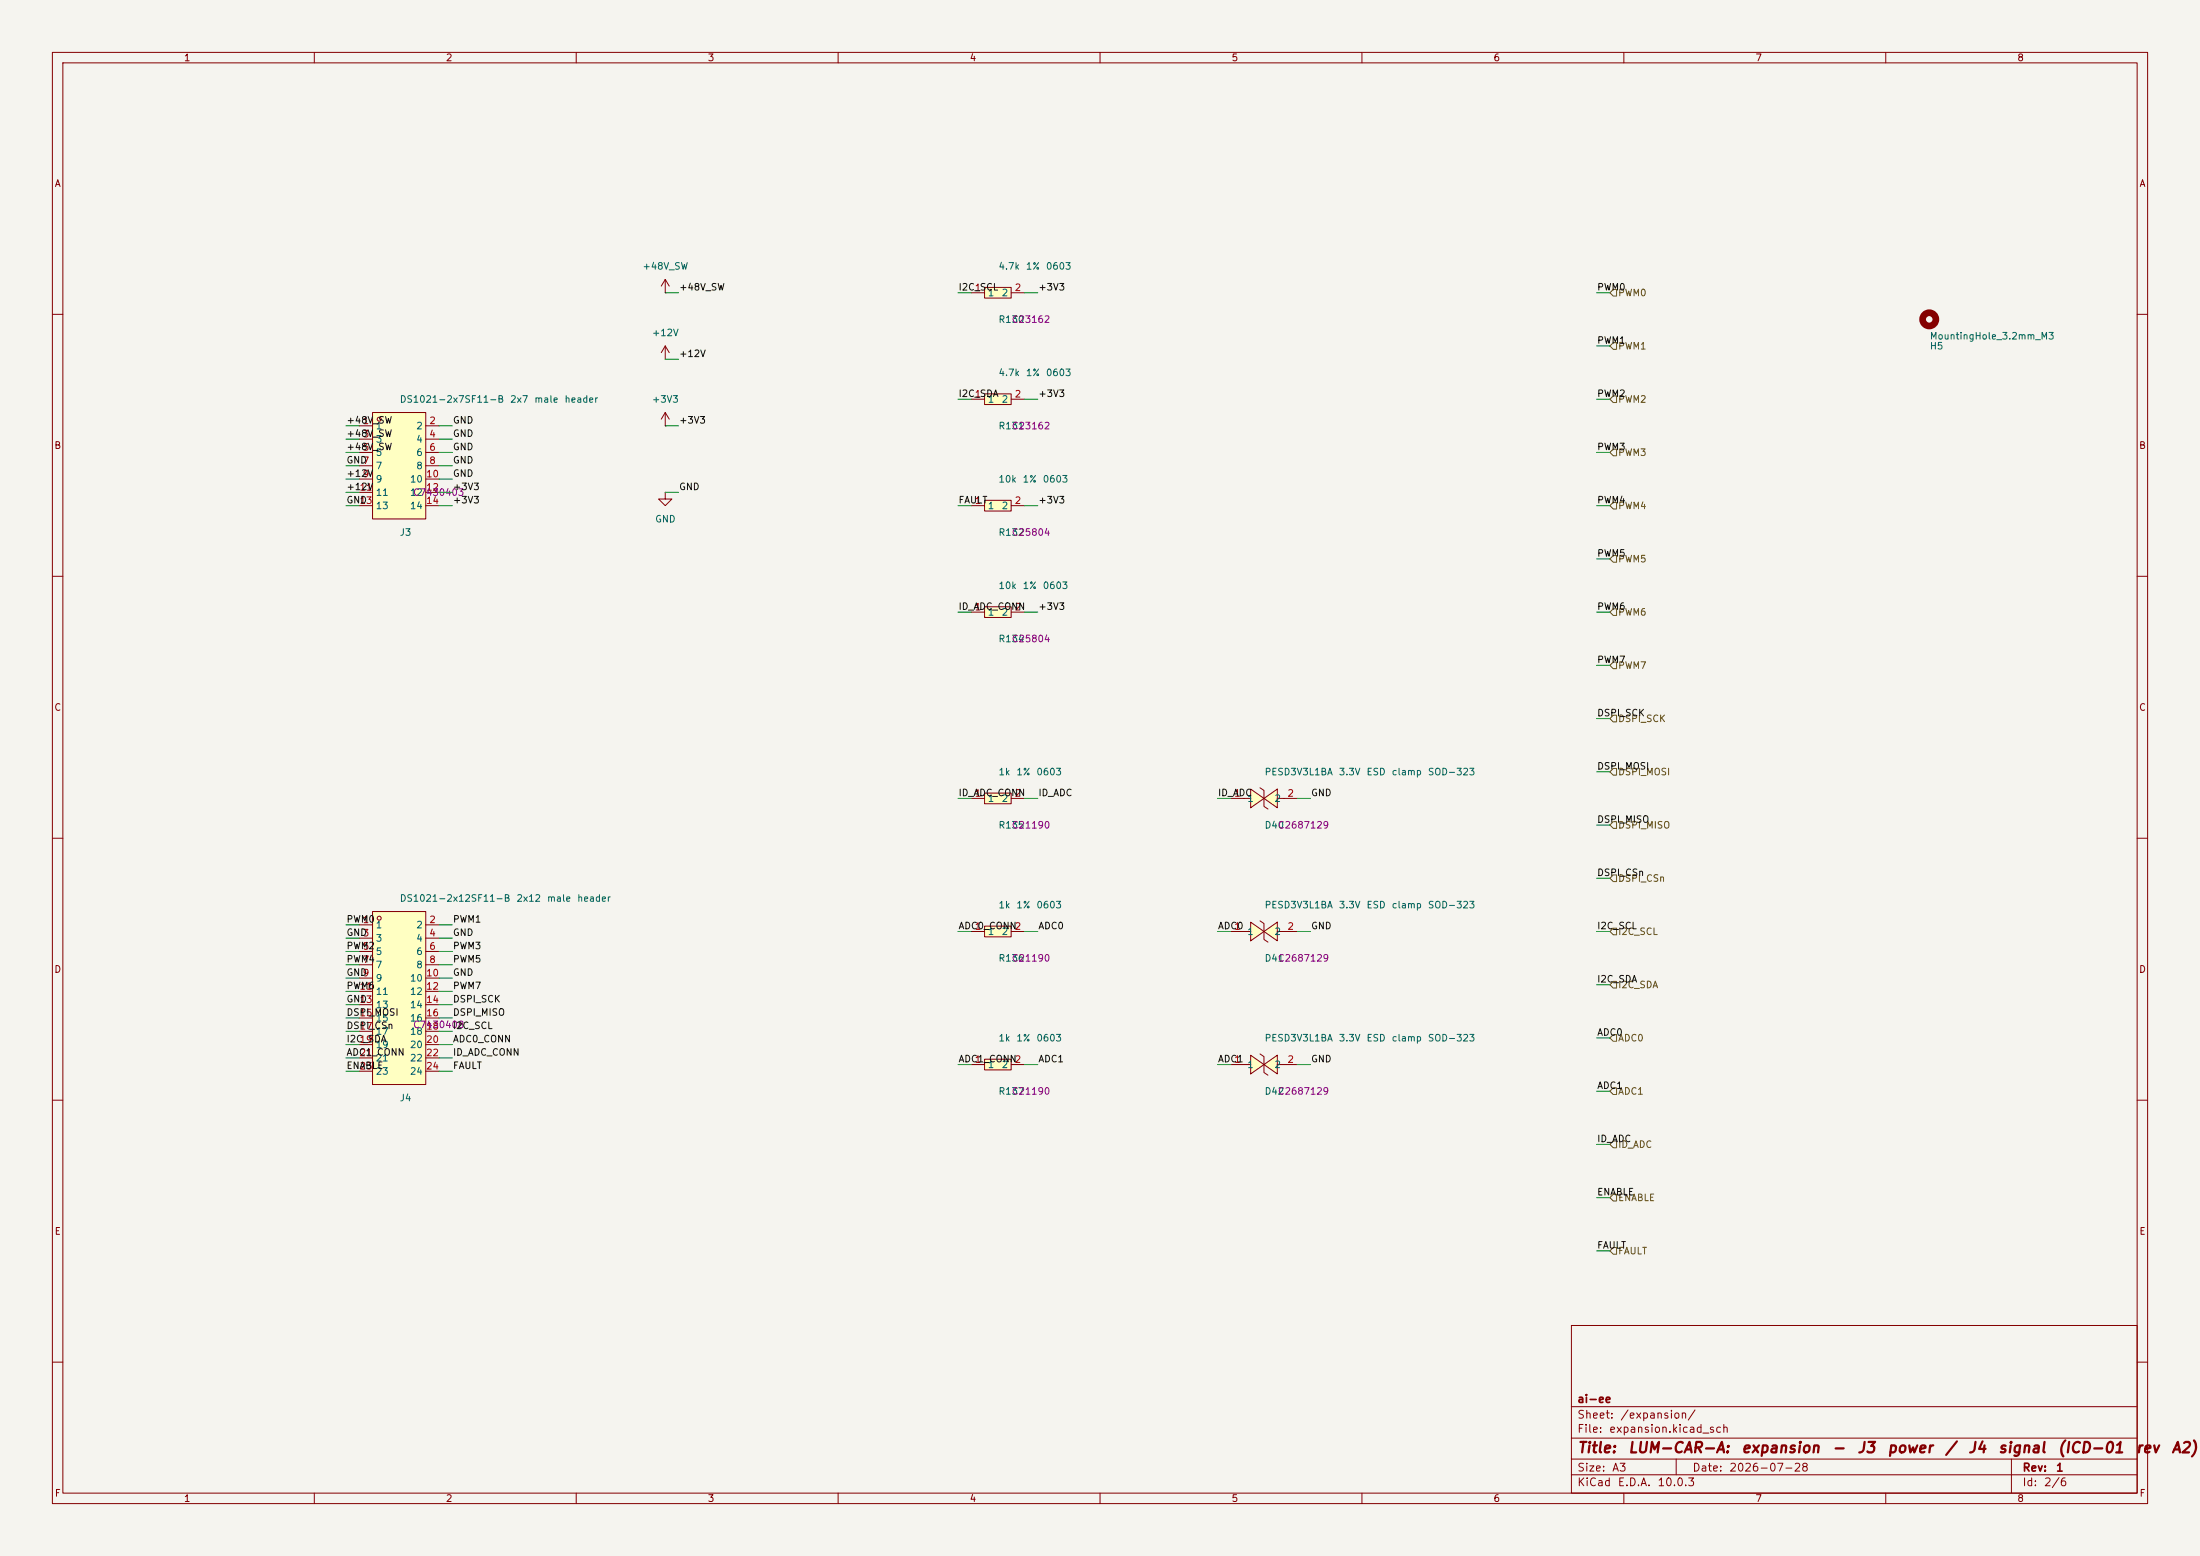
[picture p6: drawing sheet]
(kicad_sch
 (version 20250114)
 (generator "eeschema")
 (generator_version "9.0")
 (paper "A3")
 (title_block
  (title "LUM-CAR-A: expansion - J3 power / J4 signal (ICD-01 rev A2)")
  (date "2026-07-28")
  (rev "1")
  (company "ai-ee"))
 (lib_symbols
  (symbol "aiee:DS1021-2X7SF11-B" (in_bom yes) (on_board yes)
   (property "Reference" "U"
    (id 0) (at 0 12.7 0) (effects (font (size 1.27 1.27))))
   (property "Value" "DS1021-2X7SF11-B"
    (id 1) (at 0 -12.7 0) (effects (font (size 1.27 1.27))))
   (property "Footprint" "aiee:HDR-TH_14P-P2.54-V-M-R2-C7-S2.54-1"
    (id 2) (at 0 -15.24 0) (effects (font (size 1.27 1.27)) hide))
   (property "Datasheet" "https://www.lcsc.com/datasheet/C7430403.pdf"
    (id 3) (at 0 -17.78 0) (effects (font (size 1.27 1.27)) hide))
   (property "Manufacturer" "CONNFLY"
    (id 4) (at 0 -20.32 0) (effects (font (size 1.27 1.27)) hide))
   (property "MPN" "DS1021-2x7SF11-B"
    (id 5) (at 0 -22.86 0) (effects (font (size 1.27 1.27)) hide))
   (property "LCSC Part" "C7430403"
    (id 6) (at 0 -25.4 0) (effects (font (size 1.27 1.27)) hide))
   (property "ki_keywords" "Pin Headers"
    (id 8) (at 0 -27.94 0) (effects (font (size 1.27 1.27)) hide))
   (symbol "DS1021-2X7SF11-B_0_1"
    (rectangle (start -5.08 10.16) (end 5.08 -10.16) (stroke (width 0) (type default)) (fill (type background)))
    (circle (center -3.81 8.89) (radius 0.38) (stroke (width 0) (type default)) (fill (type none)))
    (pin passive line (at -7.62 7.62 0) (length 2.54) (name "1" (effects (font (size 1.27 1.27)))) (number "1" (effects (font (size 1.27 1.27)))))
    (pin passive line (at 7.62 -7.62 180) (length 2.54) (name "14" (effects (font (size 1.27 1.27)))) (number "14" (effects (font (size 1.27 1.27)))))
    (pin passive line (at -7.62 5.08 0) (length 2.54) (name "3" (effects (font (size 1.27 1.27)))) (number "3" (effects (font (size 1.27 1.27)))))
    (pin passive line (at 7.62 -5.08 180) (length 2.54) (name "12" (effects (font (size 1.27 1.27)))) (number "12" (effects (font (size 1.27 1.27)))))
    (pin passive line (at -7.62 2.54 0) (length 2.54) (name "5" (effects (font (size 1.27 1.27)))) (number "5" (effects (font (size 1.27 1.27)))))
    (pin passive line (at 7.62 -2.54 180) (length 2.54) (name "10" (effects (font (size 1.27 1.27)))) (number "10" (effects (font (size 1.27 1.27)))))
    (pin passive line (at -7.62 0.0000 0) (length 2.54) (name "7" (effects (font (size 1.27 1.27)))) (number "7" (effects (font (size 1.27 1.27)))))
    (pin passive line (at 7.62 0.0000 180) (length 2.54) (name "8" (effects (font (size 1.27 1.27)))) (number "8" (effects (font (size 1.27 1.27)))))
    (pin passive line (at -7.62 -2.54 0) (length 2.54) (name "9" (effects (font (size 1.27 1.27)))) (number "9" (effects (font (size 1.27 1.27)))))
    (pin passive line (at 7.62 2.54 180) (length 2.54) (name "6" (effects (font (size 1.27 1.27)))) (number "6" (effects (font (size 1.27 1.27)))))
    (pin passive line (at -7.62 -5.08 0) (length 2.54) (name "11" (effects (font (size 1.27 1.27)))) (number "11" (effects (font (size 1.27 1.27)))))
    (pin passive line (at 7.62 5.08 180) (length 2.54) (name "4" (effects (font (size 1.27 1.27)))) (number "4" (effects (font (size 1.27 1.27)))))
    (pin passive line (at -7.62 -7.62 0) (length 2.54) (name "13" (effects (font (size 1.27 1.27)))) (number "13" (effects (font (size 1.27 1.27)))))
    (pin passive line (at 7.62 7.62 180) (length 2.54) (name "2" (effects (font (size 1.27 1.27)))) (number "2" (effects (font (size 1.27 1.27)))))))
  (symbol "aiee:DS1021-2X12SF11-B" (in_bom yes) (on_board yes)
   (property "Reference" "U"
    (id 0) (at 0 19.05 0) (effects (font (size 1.27 1.27))))
   (property "Value" "DS1021-2X12SF11-B"
    (id 1) (at 0 -19.05 0) (effects (font (size 1.27 1.27))))
   (property "Footprint" "aiee:HDR-TH_24P-P2.54-V-M-R2-C12-S2.54"
    (id 2) (at 0 -21.59 0) (effects (font (size 1.27 1.27)) hide))
   (property "Datasheet" "https://www.lcsc.com/datasheet/C7430408.pdf"
    (id 3) (at 0 -24.13 0) (effects (font (size 1.27 1.27)) hide))
   (property "Manufacturer" "CONNFLY"
    (id 4) (at 0 -26.67 0) (effects (font (size 1.27 1.27)) hide))
   (property "MPN" "DS1021-2x12SF11-B"
    (id 5) (at 0 -29.21 0) (effects (font (size 1.27 1.27)) hide))
   (property "LCSC Part" "C7430408"
    (id 6) (at 0 -31.75 0) (effects (font (size 1.27 1.27)) hide))
   (property "ki_keywords" "Pin Headers"
    (id 8) (at 0 -34.29 0) (effects (font (size 1.27 1.27)) hide))
   (symbol "DS1021-2X12SF11-B_0_1"
    (rectangle (start -5.08 16.51) (end 5.08 -16.51) (stroke (width 0) (type default)) (fill (type background)))
    (circle (center -3.81 15.24) (radius 0.38) (stroke (width 0) (type default)) (fill (type none)))
    (pin passive line (at -7.62 13.97 0) (length 2.54) (name "1" (effects (font (size 1.27 1.27)))) (number "1" (effects (font (size 1.27 1.27)))))
    (pin passive line (at 7.62 -13.97 180) (length 2.54) (name "24" (effects (font (size 1.27 1.27)))) (number "24" (effects (font (size 1.27 1.27)))))
    (pin passive line (at -7.62 11.43 0) (length 2.54) (name "3" (effects (font (size 1.27 1.27)))) (number "3" (effects (font (size 1.27 1.27)))))
    (pin passive line (at 7.62 -11.43 180) (length 2.54) (name "22" (effects (font (size 1.27 1.27)))) (number "22" (effects (font (size 1.27 1.27)))))
    (pin passive line (at -7.62 8.89 0) (length 2.54) (name "5" (effects (font (size 1.27 1.27)))) (number "5" (effects (font (size 1.27 1.27)))))
    (pin passive line (at 7.62 -8.89 180) (length 2.54) (name "20" (effects (font (size 1.27 1.27)))) (number "20" (effects (font (size 1.27 1.27)))))
    (pin passive line (at -7.62 6.35 0) (length 2.54) (name "7" (effects (font (size 1.27 1.27)))) (number "7" (effects (font (size 1.27 1.27)))))
    (pin passive line (at 7.62 -6.35 180) (length 2.54) (name "18" (effects (font (size 1.27 1.27)))) (number "18" (effects (font (size 1.27 1.27)))))
    (pin passive line (at -7.62 3.81 0) (length 2.54) (name "9" (effects (font (size 1.27 1.27)))) (number "9" (effects (font (size 1.27 1.27)))))
    (pin passive line (at 7.62 -3.81 180) (length 2.54) (name "16" (effects (font (size 1.27 1.27)))) (number "16" (effects (font (size 1.27 1.27)))))
    (pin passive line (at -7.62 1.27 0) (length 2.54) (name "11" (effects (font (size 1.27 1.27)))) (number "11" (effects (font (size 1.27 1.27)))))
    (pin passive line (at 7.62 -1.27 180) (length 2.54) (name "14" (effects (font (size 1.27 1.27)))) (number "14" (effects (font (size 1.27 1.27)))))
    (pin passive line (at -7.62 -1.27 0) (length 2.54) (name "13" (effects (font (size 1.27 1.27)))) (number "13" (effects (font (size 1.27 1.27)))))
    (pin passive line (at 7.62 1.27 180) (length 2.54) (name "12" (effects (font (size 1.27 1.27)))) (number "12" (effects (font (size 1.27 1.27)))))
    (pin passive line (at -7.62 -3.81 0) (length 2.54) (name "15" (effects (font (size 1.27 1.27)))) (number "15" (effects (font (size 1.27 1.27)))))
    (pin passive line (at 7.62 3.81 180) (length 2.54) (name "10" (effects (font (size 1.27 1.27)))) (number "10" (effects (font (size 1.27 1.27)))))
    (pin passive line (at -7.62 -6.35 0) (length 2.54) (name "17" (effects (font (size 1.27 1.27)))) (number "17" (effects (font (size 1.27 1.27)))))
    (pin passive line (at 7.62 6.35 180) (length 2.54) (name "8" (effects (font (size 1.27 1.27)))) (number "8" (effects (font (size 1.27 1.27)))))
    (pin passive line (at -7.62 -8.89 0) (length 2.54) (name "19" (effects (font (size 1.27 1.27)))) (number "19" (effects (font (size 1.27 1.27)))))
    (pin passive line (at 7.62 8.89 180) (length 2.54) (name "6" (effects (font (size 1.27 1.27)))) (number "6" (effects (font (size 1.27 1.27)))))
    (pin passive line (at -7.62 -11.43 0) (length 2.54) (name "21" (effects (font (size 1.27 1.27)))) (number "21" (effects (font (size 1.27 1.27)))))
    (pin passive line (at 7.62 11.43 180) (length 2.54) (name "4" (effects (font (size 1.27 1.27)))) (number "4" (effects (font (size 1.27 1.27)))))
    (pin passive line (at -7.62 -13.97 0) (length 2.54) (name "23" (effects (font (size 1.27 1.27)))) (number "23" (effects (font (size 1.27 1.27)))))
    (pin passive line (at 7.62 13.97 180) (length 2.54) (name "2" (effects (font (size 1.27 1.27)))) (number "2" (effects (font (size 1.27 1.27)))))))
  (symbol "power:+48V"
   (power)
   (pin_numbers (hide yes))
   (pin_names
    (offset 0) (hide yes)) (exclude_from_sim no) (in_bom yes) (on_board yes)
   (property "Reference" "#PWR" (at 0 -3.81 0) (effects (font (size 1.27 1.27)) (hide yes)))
   (property "Value" "+48V" (at 0 3.556 0) (effects (font (size 1.27 1.27))))
   (property "Footprint" "" (at 0 0 0) (effects (font (size 1.27 1.27)) (hide yes)))
   (property "Datasheet" "" (at 0 0 0) (effects (font (size 1.27 1.27)) (hide yes)))
   (property "Description" "Power symbol creates a global label with name \"+48V\"" (at 0 0 0) (effects (font (size 1.27 1.27)) (hide yes)))
   (symbol "+48V_0_1"
    (polyline (pts (xy -0.762 1.27) (xy 0 2.54)) (stroke (width 0) (type default)) (fill (type none)))
    (polyline (pts (xy 0 2.54) (xy 0.762 1.27)) (stroke (width 0) (type default)) (fill (type none)))
    (polyline (pts (xy 0 0) (xy 0 2.54)) (stroke (width 0) (type default)) (fill (type none))))
   (symbol "+48V_1_1"
    (pin power_in line (at 0 0 90) (length 0) (name "~" (effects (font (size 1.27 1.27)))) (number "1" (effects (font (size 1.27 1.27))))))
   (embedded_fonts no))
  (symbol "power:+12V"
   (power)
   (pin_numbers (hide yes))
   (pin_names
    (offset 0) (hide yes)) (exclude_from_sim no) (in_bom yes) (on_board yes)
   (property "Reference" "#PWR" (at 0 -3.81 0) (effects (font (size 1.27 1.27)) (hide yes)))
   (property "Value" "+12V" (at 0 3.556 0) (effects (font (size 1.27 1.27))))
   (property "Footprint" "" (at 0 0 0) (effects (font (size 1.27 1.27)) (hide yes)))
   (property "Datasheet" "" (at 0 0 0) (effects (font (size 1.27 1.27)) (hide yes)))
   (property "Description" "Power symbol creates a global label with name \"+12V\"" (at 0 0 0) (effects (font (size 1.27 1.27)) (hide yes)))
   (symbol "+12V_0_1"
    (polyline (pts (xy -0.762 1.27) (xy 0 2.54)) (stroke (width 0) (type default)) (fill (type none)))
    (polyline (pts (xy 0 2.54) (xy 0.762 1.27)) (stroke (width 0) (type default)) (fill (type none)))
    (polyline (pts (xy 0 0) (xy 0 2.54)) (stroke (width 0) (type default)) (fill (type none))))
   (symbol "+12V_1_1"
    (pin power_in line (at 0 0 90) (length 0) (name "~" (effects (font (size 1.27 1.27)))) (number "1" (effects (font (size 1.27 1.27))))))
   (embedded_fonts no))
  (symbol "power:+3V3"
   (power)
   (pin_numbers (hide yes))
   (pin_names
    (offset 0) (hide yes)) (exclude_from_sim no) (in_bom yes) (on_board yes)
   (property "Reference" "#PWR" (at 0 -3.81 0) (effects (font (size 1.27 1.27)) (hide yes)))
   (property "Value" "+3V3" (at 0 3.556 0) (effects (font (size 1.27 1.27))))
   (property "Footprint" "" (at 0 0 0) (effects (font (size 1.27 1.27)) (hide yes)))
   (property "Datasheet" "" (at 0 0 0) (effects (font (size 1.27 1.27)) (hide yes)))
   (property "Description" "Power symbol creates a global label with name \"+3V3\"" (at 0 0 0) (effects (font (size 1.27 1.27)) (hide yes)))
   (symbol "+3V3_0_1"
    (polyline (pts (xy -0.762 1.27) (xy 0 2.54)) (stroke (width 0) (type default)) (fill (type none)))
    (polyline (pts (xy 0 2.54) (xy 0.762 1.27)) (stroke (width 0) (type default)) (fill (type none)))
    (polyline (pts (xy 0 0) (xy 0 2.54)) (stroke (width 0) (type default)) (fill (type none))))
   (symbol "+3V3_1_1"
    (pin power_in line (at 0 0 90) (length 0) (name "~" (effects (font (size 1.27 1.27)))) (number "1" (effects (font (size 1.27 1.27))))))
   (embedded_fonts no))
  (symbol "power:GND"
   (power)
   (pin_numbers (hide yes))
   (pin_names
    (offset 0) (hide yes)) (exclude_from_sim no) (in_bom yes) (on_board yes)
   (property "Reference" "#PWR" (at 0 -6.35 0) (effects (font (size 1.27 1.27)) (hide yes)))
   (property "Value" "GND" (at 0 -3.81 0) (effects (font (size 1.27 1.27))))
   (property "Footprint" "" (at 0 0 0) (effects (font (size 1.27 1.27)) (hide yes)))
   (property "Datasheet" "" (at 0 0 0) (effects (font (size 1.27 1.27)) (hide yes)))
   (property "Description" "Power symbol creates a global label with name \"GND\" , ground" (at 0 0 0) (effects (font (size 1.27 1.27)) (hide yes)))
   (symbol "GND_0_1"
    (polyline (pts (xy 0 0) (xy 0 -1.27) (xy 1.27 -1.27) (xy 0 -2.54) (xy -1.27 -1.27) (xy 0 -1.27)) (stroke (width 0) (type default)) (fill (type none))))
   (symbol "GND_1_1"
    (pin power_in line (at 0 0 270) (length 0) (name "~" (effects (font (size 1.27 1.27)))) (number "1" (effects (font (size 1.27 1.27))))))
   (embedded_fonts no))
  (symbol "aiee:0603WAF4701T5E" (in_bom yes) (on_board yes)
   (property "Reference" "R"
    (id 0) (at 0 5.08 0) (effects (font (size 1.27 1.27))))
   (property "Value" "0603WAF4701T5E"
    (id 1) (at 0 -5.08 0) (effects (font (size 1.27 1.27))))
   (property "Footprint" "aiee:R0603"
    (id 2) (at 0 -7.62 0) (effects (font (size 1.27 1.27)) hide))
   (property "Datasheet" "https://lcsc.com/product-detail/Chip-Resistor-Surface-Mount-UniOhm_4-7KR-4701-1_C23162.html"
    (id 3) (at 0 -10.16 0) (effects (font (size 1.27 1.27)) hide))
   (property "Manufacturer" "UNI-ROYAL(厚声)"
    (id 4) (at 0 -12.7 0) (effects (font (size 1.27 1.27)) hide))
   (property "MPN" "0603WAF4701T5E"
    (id 5) (at 0 -15.24 0) (effects (font (size 1.27 1.27)) hide))
   (property "LCSC Part" "C23162"
    (id 6) (at 0 -17.78 0) (effects (font (size 1.27 1.27)) hide))
   (property "ki_keywords" "Resistors"
    (id 8) (at 0 -20.32 0) (effects (font (size 1.27 1.27)) hide))
   (property "ki_description" "4.7KΩ (4701) ±1%"
    (id 9) (at 0 -22.86 0) (effects (font (size 1.27 1.27)) hide))
   (symbol "0603WAF4701T5E_0_1"
    (rectangle (start -2.54 1.02) (end 2.54 -1.02) (stroke (width 0) (type default)) (fill (type background)))
    (pin passive line (at 5.08 0.0000 180) (length 2.54) (name "2" (effects (font (size 1.27 1.27)))) (number "2" (effects (font (size 1.27 1.27)))))
    (pin passive line (at -5.08 0.0000 0) (length 2.54) (name "1" (effects (font (size 1.27 1.27)))) (number "1" (effects (font (size 1.27 1.27)))))))
  (symbol "aiee:0603WAF1002T5E" (in_bom yes) (on_board yes)
   (property "Reference" "R"
    (id 0) (at 0 5.08 0) (effects (font (size 1.27 1.27))))
   (property "Value" "0603WAF1002T5E"
    (id 1) (at 0 -5.08 0) (effects (font (size 1.27 1.27))))
   (property "Footprint" "aiee:R0603"
    (id 2) (at 0 -7.62 0) (effects (font (size 1.27 1.27)) hide))
   (property "Datasheet" "https://lcsc.com/product-detail/Chip-Resistor-Surface-Mount-UniOhm_10KR-1002-1_C25804.html"
    (id 3) (at 0 -10.16 0) (effects (font (size 1.27 1.27)) hide))
   (property "Manufacturer" "UNI-ROYAL(厚声)"
    (id 4) (at 0 -12.7 0) (effects (font (size 1.27 1.27)) hide))
   (property "MPN" "0603WAF1002T5E"
    (id 5) (at 0 -15.24 0) (effects (font (size 1.27 1.27)) hide))
   (property "LCSC Part" "C25804"
    (id 6) (at 0 -17.78 0) (effects (font (size 1.27 1.27)) hide))
   (property "ki_keywords" "Resistors"
    (id 8) (at 0 -20.32 0) (effects (font (size 1.27 1.27)) hide))
   (property "ki_description" "10KΩ (1002) ±1%"
    (id 9) (at 0 -22.86 0) (effects (font (size 1.27 1.27)) hide))
   (symbol "0603WAF1002T5E_0_1"
    (rectangle (start -2.54 1.02) (end 2.54 -1.02) (stroke (width 0) (type default)) (fill (type background)))
    (pin passive line (at 5.08 0.0000 180) (length 2.54) (name "2" (effects (font (size 1.27 1.27)))) (number "2" (effects (font (size 1.27 1.27)))))
    (pin passive line (at -5.08 0.0000 0) (length 2.54) (name "1" (effects (font (size 1.27 1.27)))) (number "1" (effects (font (size 1.27 1.27)))))))
  (symbol "aiee:0603WAF1001T5E" (in_bom yes) (on_board yes)
   (property "Reference" "R"
    (id 0) (at 0 5.08 0) (effects (font (size 1.27 1.27))))
   (property "Value" "0603WAF1001T5E"
    (id 1) (at 0 -5.08 0) (effects (font (size 1.27 1.27))))
   (property "Footprint" "aiee:R0603"
    (id 2) (at 0 -7.62 0) (effects (font (size 1.27 1.27)) hide))
   (property "Datasheet" "https://lcsc.com/product-detail/Chip-Resistor-Surface-Mount-UniOhm_1KR-1001-1_C21190.html"
    (id 3) (at 0 -10.16 0) (effects (font (size 1.27 1.27)) hide))
   (property "Manufacturer" "UNI-ROYAL(厚声)"
    (id 4) (at 0 -12.7 0) (effects (font (size 1.27 1.27)) hide))
   (property "MPN" "0603WAF1001T5E"
    (id 5) (at 0 -15.24 0) (effects (font (size 1.27 1.27)) hide))
   (property "LCSC Part" "C21190"
    (id 6) (at 0 -17.78 0) (effects (font (size 1.27 1.27)) hide))
   (property "ki_keywords" "Resistors"
    (id 8) (at 0 -20.32 0) (effects (font (size 1.27 1.27)) hide))
   (property "ki_description" "1KΩ (1001) ±1%"
    (id 9) (at 0 -22.86 0) (effects (font (size 1.27 1.27)) hide))
   (symbol "0603WAF1001T5E_0_1"
    (rectangle (start -2.54 1.02) (end 2.54 -1.02) (stroke (width 0) (type default)) (fill (type background)))
    (pin passive line (at 5.08 0.0000 180) (length 2.54) (name "2" (effects (font (size 1.27 1.27)))) (number "2" (effects (font (size 1.27 1.27)))))
    (pin passive line (at -5.08 0.0000 0) (length 2.54) (name "1" (effects (font (size 1.27 1.27)))) (number "1" (effects (font (size 1.27 1.27)))))))
  (symbol "aiee:PESD3V3L1BA_C2687129" (in_bom yes) (on_board yes)
   (property "Reference" "U"
    (id 0) (at 0 5.08 0) (effects (font (size 1.27 1.27))))
   (property "Value" "PESD3V3L1BA_C2687129"
    (id 1) (at 0 -5.08 0) (effects (font (size 1.27 1.27))))
   (property "Footprint" "aiee:SOD-323_L1.7-W1.3-LS2.6-BI"
    (id 2) (at 0 -7.62 0) (effects (font (size 1.27 1.27)) hide))
   (property "Datasheet" "https://www.lcsc.com/datasheet/C2687129.pdf"
    (id 3) (at 0 -10.16 0) (effects (font (size 1.27 1.27)) hide))
   (property "Manufacturer" "UMW(友台半导体)"
    (id 4) (at 0 -12.7 0) (effects (font (size 1.27 1.27)) hide))
   (property "MPN" "PESD3V3L1BA"
    (id 5) (at 0 -15.24 0) (effects (font (size 1.27 1.27)) hide))
   (property "LCSC Part" "C2687129"
    (id 6) (at 0 -17.78 0) (effects (font (size 1.27 1.27)) hide))
   (property "ki_keywords" "ESD Protection Devices"
    (id 8) (at 0 -20.32 0) (effects (font (size 1.27 1.27)) hide))
   (symbol "PESD3V3L1BA_C2687129_0_1"
    (polyline (pts (xy -2.54 -1.78) (xy 0.0000 0.0000) (xy -2.54 1.78) (xy -2.54 -1.78)) (stroke (width 0) (type default)) (fill (type background)))
    (polyline (pts (xy 2.54 1.78) (xy 0.0000 0.0000) (xy 2.54 -1.78) (xy 2.54 1.78)) (stroke (width 0) (type default)) (fill (type background)))
    (polyline (pts (xy -2.54 0.0000) (xy -3.81 0.0000)) (stroke (width 0) (type default)) (fill (type none)))
    (polyline (pts (xy 3.81 0.0000) (xy 2.54 0.0000)) (stroke (width 0) (type default)) (fill (type none)))
    (polyline (pts (xy -0.76 2.03) (xy 0.0000 1.52) (xy 0.0000 -1.52) (xy 0.76 -2.03)) (stroke (width 0) (type default)) (fill (type none)))
    (pin passive line (at -6.35 0.0000 0) (length 2.54) (name "1" (effects (font (size 1.27 1.27)))) (number "1" (effects (font (size 1.27 1.27)))))
    (pin passive line (at 6.35 0.0000 180) (length 2.54) (name "2" (effects (font (size 1.27 1.27)))) (number "2" (effects (font (size 1.27 1.27)))))))
  (symbol "Mechanical:MountingHole"
   (pin_names
    (offset 1.016)) (exclude_from_sim no) (in_bom no) (on_board yes)
   (property "Reference" "H" (at 0 5.08 0) (effects (font (size 1.27 1.27))))
   (property "Value" "MountingHole" (at 0 3.175 0) (effects (font (size 1.27 1.27))))
   (property "Footprint" "" (at 0 0 0) (effects (font (size 1.27 1.27)) (hide yes)))
   (property "Datasheet" "~" (at 0 0 0) (effects (font (size 1.27 1.27)) (hide yes)))
   (property "Description" "Mounting Hole without connection" (at 0 0 0) (effects (font (size 1.27 1.27)) (hide yes)))
   (symbol "MountingHole_0_1"
    (circle (center 0 0) (radius 1.27) (stroke (width 1.27) (type default)) (fill (type none))))
   (embedded_fonts no)))
 (symbol
  (lib_id "aiee:DS1021-2X7SF11-B")
  (at 76.2 88.9 0)
  (unit 1)
  (exclude_from_sim no)
  (in_bom yes)
  (on_board yes)
  (dnp no)
  (fields_autoplaced no)
  (property "Reference" "J3" (at 76.2 101.6 0.0000) (effects (font (size 1.27 1.27)) (justify left)))
  (property "Value" "DS1021-2x7SF11-B 2x7 male header" (at 76.2 76.2 0.0000) (effects (font (size 1.27 1.27)) (justify left)))
  (property "Footprint" "aiee:HDR-TH_14P-P2.54-V-M-R2-C7-S2.54-1" (at 76.2 73.66 0.0000) (effects (font (size 1.27 1.27)) (hide yes)))
  (property "LCSC" "C7430403" (at 78.74 93.9799 0) (effects (font (size 1.27 1.27)) (justify left)))
  (pin "1")
  (pin "14")
  (pin "3")
  (pin "12")
  (pin "5")
  (pin "10")
  (pin "7")
  (pin "8")
  (pin "9")
  (pin "6")
  (pin "11")
  (pin "4")
  (pin "13")
  (pin "2"))
 (symbol
  (lib_id "aiee:DS1021-2X12SF11-B")
  (at 76.2 190.5 0)
  (unit 1)
  (exclude_from_sim no)
  (in_bom yes)
  (on_board yes)
  (dnp no)
  (fields_autoplaced no)
  (property "Reference" "J4" (at 76.2 209.55 0.0000) (effects (font (size 1.27 1.27)) (justify left)))
  (property "Value" "DS1021-2x12SF11-B 2x12 male header" (at 76.2 171.45 0.0000) (effects (font (size 1.27 1.27)) (justify left)))
  (property "Footprint" "aiee:HDR-TH_24P-P2.54-V-M-R2-C12-S2.54" (at 76.2 168.91 0.0000) (effects (font (size 1.27 1.27)) (hide yes)))
  (property "LCSC" "C7430408" (at 78.74 195.5799 0) (effects (font (size 1.27 1.27)) (justify left)))
  (pin "1")
  (pin "24")
  (pin "3")
  (pin "22")
  (pin "5")
  (pin "20")
  (pin "7")
  (pin "18")
  (pin "9")
  (pin "16")
  (pin "11")
  (pin "14")
  (pin "13")
  (pin "12")
  (pin "15")
  (pin "10")
  (pin "17")
  (pin "8")
  (pin "19")
  (pin "6")
  (pin "21")
  (pin "4")
  (pin "23")
  (pin "2"))
 (symbol
  (lib_id "power:+48V")
  (at 127 55.88 0)
  (unit 1)
  (exclude_from_sim no)
  (in_bom yes)
  (on_board yes)
  (dnp no)
  (fields_autoplaced no)
  (property "Reference" "#PWR500" (at 127 52.07 0.0000) (effects (font (size 1.27 1.27)) (justify left) (hide yes)))
  (property "Value" "+48V_SW" (at 127 50.8 0) (effects (font (size 1.27 1.27))))
  (pin "1"))
 (symbol
  (lib_id "power:+12V")
  (at 127 68.58 0)
  (unit 1)
  (exclude_from_sim no)
  (in_bom yes)
  (on_board yes)
  (dnp no)
  (fields_autoplaced no)
  (property "Reference" "#PWR501" (at 127 64.77 0.0000) (effects (font (size 1.27 1.27)) (justify left) (hide yes)))
  (property "Value" "+12V" (at 127 63.5 0) (effects (font (size 1.27 1.27))))
  (pin "1"))
 (symbol
  (lib_id "power:+3V3")
  (at 127 81.28 0)
  (unit 1)
  (exclude_from_sim no)
  (in_bom yes)
  (on_board yes)
  (dnp no)
  (fields_autoplaced no)
  (property "Reference" "#PWR502" (at 127 77.47 0.0000) (effects (font (size 1.27 1.27)) (justify left) (hide yes)))
  (property "Value" "+3V3" (at 127 76.2 0) (effects (font (size 1.27 1.27))))
  (pin "1"))
 (symbol
  (lib_id "power:GND")
  (at 127 93.98 0)
  (unit 1)
  (exclude_from_sim no)
  (in_bom yes)
  (on_board yes)
  (dnp no)
  (fields_autoplaced no)
  (property "Reference" "#PWR503" (at 127 87.63 0.0000) (effects (font (size 1.27 1.27)) (justify left) (hide yes)))
  (property "Value" "GND" (at 127 99.06 0) (effects (font (size 1.27 1.27))))
  (pin "1"))
 (symbol
  (lib_id "aiee:0603WAF4701T5E")
  (at 190.5 55.88 0)
  (unit 1)
  (exclude_from_sim no)
  (in_bom yes)
  (on_board yes)
  (dnp no)
  (fields_autoplaced no)
  (property "Reference" "R130" (at 190.5 60.96 0.0000) (effects (font (size 1.27 1.27)) (justify left)))
  (property "Value" "4.7k 1% 0603" (at 190.5 50.8 0.0000) (effects (font (size 1.27 1.27)) (justify left)))
  (property "Footprint" "aiee:R0603" (at 190.5 48.26 0.0000) (effects (font (size 1.27 1.27)) (hide yes)))
  (property "LCSC" "C23162" (at 193.04 60.9599 0) (effects (font (size 1.27 1.27)) (justify left)))
  (pin "2")
  (pin "1"))
 (symbol
  (lib_id "aiee:0603WAF4701T5E")
  (at 190.5 76.2 0)
  (unit 1)
  (exclude_from_sim no)
  (in_bom yes)
  (on_board yes)
  (dnp no)
  (fields_autoplaced no)
  (property "Reference" "R131" (at 190.5 81.28 0.0000) (effects (font (size 1.27 1.27)) (justify left)))
  (property "Value" "4.7k 1% 0603" (at 190.5 71.12 0.0000) (effects (font (size 1.27 1.27)) (justify left)))
  (property "Footprint" "aiee:R0603" (at 190.5 68.58 0.0000) (effects (font (size 1.27 1.27)) (hide yes)))
  (property "LCSC" "C23162" (at 193.04 81.2799 0) (effects (font (size 1.27 1.27)) (justify left)))
  (pin "2")
  (pin "1"))
 (symbol
  (lib_id "aiee:0603WAF1002T5E")
  (at 190.5 96.52 0)
  (unit 1)
  (exclude_from_sim no)
  (in_bom yes)
  (on_board yes)
  (dnp no)
  (fields_autoplaced no)
  (property "Reference" "R132" (at 190.5 101.6 0.0000) (effects (font (size 1.27 1.27)) (justify left)))
  (property "Value" "10k 1% 0603" (at 190.5 91.44 0.0000) (effects (font (size 1.27 1.27)) (justify left)))
  (property "Footprint" "aiee:R0603" (at 190.5 88.9 0.0000) (effects (font (size 1.27 1.27)) (hide yes)))
  (property "LCSC" "C25804" (at 193.04 101.5999 0) (effects (font (size 1.27 1.27)) (justify left)))
  (pin "2")
  (pin "1"))
 (symbol
  (lib_id "aiee:0603WAF1002T5E")
  (at 190.5 116.84 0)
  (unit 1)
  (exclude_from_sim no)
  (in_bom yes)
  (on_board yes)
  (dnp no)
  (fields_autoplaced no)
  (property "Reference" "R134" (at 190.5 121.92 0.0000) (effects (font (size 1.27 1.27)) (justify left)))
  (property "Value" "10k 1% 0603" (at 190.5 111.76 0.0000) (effects (font (size 1.27 1.27)) (justify left)))
  (property "Footprint" "aiee:R0603" (at 190.5 109.22 0.0000) (effects (font (size 1.27 1.27)) (hide yes)))
  (property "LCSC" "C25804" (at 193.04 121.9199 0) (effects (font (size 1.27 1.27)) (justify left)))
  (pin "2")
  (pin "1"))
 (symbol
  (lib_id "aiee:0603WAF1001T5E")
  (at 190.5 152.4 0)
  (unit 1)
  (exclude_from_sim no)
  (in_bom yes)
  (on_board yes)
  (dnp no)
  (fields_autoplaced no)
  (property "Reference" "R135" (at 190.5 157.48 0.0000) (effects (font (size 1.27 1.27)) (justify left)))
  (property "Value" "1k 1% 0603" (at 190.5 147.32 0.0000) (effects (font (size 1.27 1.27)) (justify left)))
  (property "Footprint" "aiee:R0603" (at 190.5 144.78 0.0000) (effects (font (size 1.27 1.27)) (hide yes)))
  (property "LCSC" "C21190" (at 193.04 157.4799 0) (effects (font (size 1.27 1.27)) (justify left)))
  (pin "2")
  (pin "1"))
 (symbol
  (lib_id "aiee:PESD3V3L1BA_C2687129")
  (at 241.3 152.4 0)
  (unit 1)
  (exclude_from_sim no)
  (in_bom yes)
  (on_board yes)
  (dnp no)
  (fields_autoplaced no)
  (property "Reference" "D40" (at 241.3 157.48 0.0000) (effects (font (size 1.27 1.27)) (justify left)))
  (property "Value" "PESD3V3L1BA 3.3V ESD clamp SOD-323" (at 241.3 147.32 0.0000) (effects (font (size 1.27 1.27)) (justify left)))
  (property "Footprint" "aiee:SOD-323_L1.7-W1.3-LS2.6-BI" (at 241.3 144.78 0.0000) (effects (font (size 1.27 1.27)) (hide yes)))
  (property "LCSC" "C2687129" (at 243.84 157.4799 0) (effects (font (size 1.27 1.27)) (justify left)))
  (pin "1")
  (pin "2"))
 (symbol
  (lib_id "aiee:0603WAF1001T5E")
  (at 190.5 177.8 0)
  (unit 1)
  (exclude_from_sim no)
  (in_bom yes)
  (on_board yes)
  (dnp no)
  (fields_autoplaced no)
  (property "Reference" "R136" (at 190.5 182.88 0.0000) (effects (font (size 1.27 1.27)) (justify left)))
  (property "Value" "1k 1% 0603" (at 190.5 172.72 0.0000) (effects (font (size 1.27 1.27)) (justify left)))
  (property "Footprint" "aiee:R0603" (at 190.5 170.18 0.0000) (effects (font (size 1.27 1.27)) (hide yes)))
  (property "LCSC" "C21190" (at 193.04 182.8799 0) (effects (font (size 1.27 1.27)) (justify left)))
  (pin "2")
  (pin "1"))
 (symbol
  (lib_id "aiee:PESD3V3L1BA_C2687129")
  (at 241.3 177.8 0)
  (unit 1)
  (exclude_from_sim no)
  (in_bom yes)
  (on_board yes)
  (dnp no)
  (fields_autoplaced no)
  (property "Reference" "D41" (at 241.3 182.88 0.0000) (effects (font (size 1.27 1.27)) (justify left)))
  (property "Value" "PESD3V3L1BA 3.3V ESD clamp SOD-323" (at 241.3 172.72 0.0000) (effects (font (size 1.27 1.27)) (justify left)))
  (property "Footprint" "aiee:SOD-323_L1.7-W1.3-LS2.6-BI" (at 241.3 170.18 0.0000) (effects (font (size 1.27 1.27)) (hide yes)))
  (property "LCSC" "C2687129" (at 243.84 182.8799 0) (effects (font (size 1.27 1.27)) (justify left)))
  (pin "1")
  (pin "2"))
 (symbol
  (lib_id "aiee:0603WAF1001T5E")
  (at 190.5 203.2 0)
  (unit 1)
  (exclude_from_sim no)
  (in_bom yes)
  (on_board yes)
  (dnp no)
  (fields_autoplaced no)
  (property "Reference" "R137" (at 190.5 208.28 0.0000) (effects (font (size 1.27 1.27)) (justify left)))
  (property "Value" "1k 1% 0603" (at 190.5 198.12 0.0000) (effects (font (size 1.27 1.27)) (justify left)))
  (property "Footprint" "aiee:R0603" (at 190.5 195.58 0.0000) (effects (font (size 1.27 1.27)) (hide yes)))
  (property "LCSC" "C21190" (at 193.04 208.2799 0) (effects (font (size 1.27 1.27)) (justify left)))
  (pin "2")
  (pin "1"))
 (symbol
  (lib_id "aiee:PESD3V3L1BA_C2687129")
  (at 241.3 203.2 0)
  (unit 1)
  (exclude_from_sim no)
  (in_bom yes)
  (on_board yes)
  (dnp no)
  (fields_autoplaced no)
  (property "Reference" "D42" (at 241.3 208.28 0.0000) (effects (font (size 1.27 1.27)) (justify left)))
  (property "Value" "PESD3V3L1BA 3.3V ESD clamp SOD-323" (at 241.3 198.12 0.0000) (effects (font (size 1.27 1.27)) (justify left)))
  (property "Footprint" "aiee:SOD-323_L1.7-W1.3-LS2.6-BI" (at 241.3 195.58 0.0000) (effects (font (size 1.27 1.27)) (hide yes)))
  (property "LCSC" "C2687129" (at 243.84 208.2799 0) (effects (font (size 1.27 1.27)) (justify left)))
  (pin "1")
  (pin "2"))
 (symbol
  (lib_id "Mechanical:MountingHole")
  (at 368.3 60.96 0)
  (unit 1)
  (exclude_from_sim no)
  (in_bom yes)
  (on_board yes)
  (dnp no)
  (fields_autoplaced no)
  (property "Reference" "H5" (at 368.3 66.04 0.0000) (effects (font (size 1.27 1.27)) (justify left)))
  (property "Value" "MountingHole_3.2mm_M3" (at 368.3 64.135 0.0000) (effects (font (size 1.27 1.27)) (justify left)))
  (property "Footprint" "MountingHole:MountingHole_3.2mm_M3" (at 368.3 60.96 0.0000) (effects (font (size 1.27 1.27)) (hide yes))))
 (wire
  (pts (xy 68.58 81.28) (xy 66.04 81.28))
  (stroke (width 0) (type default)))
 (wire
  (pts (xy 83.82 91.44) (xy 86.36 91.44))
  (stroke (width 0) (type default)))
 (wire
  (pts (xy 68.58 93.98) (xy 66.04 93.98))
  (stroke (width 0) (type default)))
 (wire
  (pts (xy 83.82 93.98) (xy 86.36 93.98))
  (stroke (width 0) (type default)))
 (wire
  (pts (xy 68.58 96.52) (xy 66.04 96.52))
  (stroke (width 0) (type default)))
 (wire
  (pts (xy 83.82 96.52) (xy 86.36 96.52))
  (stroke (width 0) (type default)))
 (wire
  (pts (xy 83.82 81.28) (xy 86.36 81.28))
  (stroke (width 0) (type default)))
 (wire
  (pts (xy 68.58 83.82) (xy 66.04 83.82))
  (stroke (width 0) (type default)))
 (wire
  (pts (xy 83.82 83.82) (xy 86.36 83.82))
  (stroke (width 0) (type default)))
 (wire
  (pts (xy 68.58 86.36) (xy 66.04 86.36))
  (stroke (width 0) (type default)))
 (wire
  (pts (xy 83.82 86.36) (xy 86.36 86.36))
  (stroke (width 0) (type default)))
 (wire
  (pts (xy 68.58 88.9) (xy 66.04 88.9))
  (stroke (width 0) (type default)))
 (wire
  (pts (xy 83.82 88.9) (xy 86.36 88.9))
  (stroke (width 0) (type default)))
 (wire
  (pts (xy 68.58 91.44) (xy 66.04 91.44))
  (stroke (width 0) (type default)))
 (wire
  (pts (xy 68.58 176.53) (xy 66.04 176.53))
  (stroke (width 0) (type default)))
 (wire
  (pts (xy 83.82 186.69) (xy 86.36 186.69))
  (stroke (width 0) (type default)))
 (wire
  (pts (xy 68.58 189.23) (xy 66.04 189.23))
  (stroke (width 0) (type default)))
 (wire
  (pts (xy 83.82 189.23) (xy 86.36 189.23))
  (stroke (width 0) (type default)))
 (wire
  (pts (xy 68.58 191.77) (xy 66.04 191.77))
  (stroke (width 0) (type default)))
 (wire
  (pts (xy 83.82 191.77) (xy 86.36 191.77))
  (stroke (width 0) (type default)))
 (wire
  (pts (xy 68.58 194.31) (xy 66.04 194.31))
  (stroke (width 0) (type default)))
 (wire
  (pts (xy 83.82 194.31) (xy 86.36 194.31))
  (stroke (width 0) (type default)))
 (wire
  (pts (xy 68.58 196.85) (xy 66.04 196.85))
  (stroke (width 0) (type default)))
 (wire
  (pts (xy 83.82 196.85) (xy 86.36 196.85))
  (stroke (width 0) (type default)))
 (wire
  (pts (xy 68.58 199.39) (xy 66.04 199.39))
  (stroke (width 0) (type default)))
 (wire
  (pts (xy 83.82 176.53) (xy 86.36 176.53))
  (stroke (width 0) (type default)))
 (wire
  (pts (xy 83.82 199.39) (xy 86.36 199.39))
  (stroke (width 0) (type default)))
 (wire
  (pts (xy 68.58 201.93) (xy 66.04 201.93))
  (stroke (width 0) (type default)))
 (wire
  (pts (xy 83.82 201.93) (xy 86.36 201.93))
  (stroke (width 0) (type default)))
 (wire
  (pts (xy 68.58 204.47) (xy 66.04 204.47))
  (stroke (width 0) (type default)))
 (wire
  (pts (xy 83.82 204.47) (xy 86.36 204.47))
  (stroke (width 0) (type default)))
 (wire
  (pts (xy 68.58 179.07) (xy 66.04 179.07))
  (stroke (width 0) (type default)))
 (wire
  (pts (xy 83.82 179.07) (xy 86.36 179.07))
  (stroke (width 0) (type default)))
 (wire
  (pts (xy 68.58 181.61) (xy 66.04 181.61))
  (stroke (width 0) (type default)))
 (wire
  (pts (xy 83.82 181.61) (xy 86.36 181.61))
  (stroke (width 0) (type default)))
 (wire
  (pts (xy 68.58 184.15) (xy 66.04 184.15))
  (stroke (width 0) (type default)))
 (wire
  (pts (xy 83.82 184.15) (xy 86.36 184.15))
  (stroke (width 0) (type default)))
 (wire
  (pts (xy 68.58 186.69) (xy 66.04 186.69))
  (stroke (width 0) (type default)))
 (wire
  (pts (xy 127 55.88) (xy 129.54 55.88))
  (stroke (width 0) (type default)))
 (wire
  (pts (xy 127 68.58) (xy 129.54 68.58))
  (stroke (width 0) (type default)))
 (wire
  (pts (xy 127 81.28) (xy 129.54 81.28))
  (stroke (width 0) (type default)))
 (wire
  (pts (xy 127 93.98) (xy 129.54 93.98))
  (stroke (width 0) (type default)))
 (wire
  (pts (xy 185.42 55.88) (xy 182.88 55.88))
  (stroke (width 0) (type default)))
 (wire
  (pts (xy 195.58 55.88) (xy 198.12 55.88))
  (stroke (width 0) (type default)))
 (wire
  (pts (xy 185.42 76.2) (xy 182.88 76.2))
  (stroke (width 0) (type default)))
 (wire
  (pts (xy 195.58 76.2) (xy 198.12 76.2))
  (stroke (width 0) (type default)))
 (wire
  (pts (xy 185.42 96.52) (xy 182.88 96.52))
  (stroke (width 0) (type default)))
 (wire
  (pts (xy 195.58 96.52) (xy 198.12 96.52))
  (stroke (width 0) (type default)))
 (wire
  (pts (xy 185.42 116.84) (xy 182.88 116.84))
  (stroke (width 0) (type default)))
 (wire
  (pts (xy 195.58 116.84) (xy 198.12 116.84))
  (stroke (width 0) (type default)))
 (wire
  (pts (xy 185.42 152.4) (xy 182.88 152.4))
  (stroke (width 0) (type default)))
 (wire
  (pts (xy 195.58 152.4) (xy 198.12 152.4))
  (stroke (width 0) (type default)))
 (wire
  (pts (xy 234.95 152.4) (xy 232.41 152.4))
  (stroke (width 0) (type default)))
 (wire
  (pts (xy 247.65 152.4) (xy 250.19 152.4))
  (stroke (width 0) (type default)))
 (wire
  (pts (xy 185.42 177.8) (xy 182.88 177.8))
  (stroke (width 0) (type default)))
 (wire
  (pts (xy 195.58 177.8) (xy 198.12 177.8))
  (stroke (width 0) (type default)))
 (wire
  (pts (xy 234.95 177.8) (xy 232.41 177.8))
  (stroke (width 0) (type default)))
 (wire
  (pts (xy 247.65 177.8) (xy 250.19 177.8))
  (stroke (width 0) (type default)))
 (wire
  (pts (xy 185.42 203.2) (xy 182.88 203.2))
  (stroke (width 0) (type default)))
 (wire
  (pts (xy 195.58 203.2) (xy 198.12 203.2))
  (stroke (width 0) (type default)))
 (wire
  (pts (xy 234.95 203.2) (xy 232.41 203.2))
  (stroke (width 0) (type default)))
 (wire
  (pts (xy 247.65 203.2) (xy 250.19 203.2))
  (stroke (width 0) (type default)))
 (wire
  (pts (xy 304.8 55.88) (xy 307.34 55.88))
  (stroke (width 0) (type default)))
 (wire
  (pts (xy 304.8 66.04) (xy 307.34 66.04))
  (stroke (width 0) (type default)))
 (wire
  (pts (xy 304.8 76.2) (xy 307.34 76.2))
  (stroke (width 0) (type default)))
 (wire
  (pts (xy 304.8 86.36) (xy 307.34 86.36))
  (stroke (width 0) (type default)))
 (wire
  (pts (xy 304.8 96.52) (xy 307.34 96.52))
  (stroke (width 0) (type default)))
 (wire
  (pts (xy 304.8 106.68) (xy 307.34 106.68))
  (stroke (width 0) (type default)))
 (wire
  (pts (xy 304.8 116.84) (xy 307.34 116.84))
  (stroke (width 0) (type default)))
 (wire
  (pts (xy 304.8 127) (xy 307.34 127))
  (stroke (width 0) (type default)))
 (wire
  (pts (xy 304.8 137.16) (xy 307.34 137.16))
  (stroke (width 0) (type default)))
 (wire
  (pts (xy 304.8 147.32) (xy 307.34 147.32))
  (stroke (width 0) (type default)))
 (wire
  (pts (xy 304.8 157.48) (xy 307.34 157.48))
  (stroke (width 0) (type default)))
 (wire
  (pts (xy 304.8 167.64) (xy 307.34 167.64))
  (stroke (width 0) (type default)))
 (wire
  (pts (xy 304.8 177.8) (xy 307.34 177.8))
  (stroke (width 0) (type default)))
 (wire
  (pts (xy 304.8 187.96) (xy 307.34 187.96))
  (stroke (width 0) (type default)))
 (wire
  (pts (xy 304.8 198.12) (xy 307.34 198.12))
  (stroke (width 0) (type default)))
 (wire
  (pts (xy 304.8 208.28) (xy 307.34 208.28))
  (stroke (width 0) (type default)))
 (wire
  (pts (xy 304.8 218.44) (xy 307.34 218.44))
  (stroke (width 0) (type default)))
 (wire
  (pts (xy 304.8 228.6) (xy 307.34 228.6))
  (stroke (width 0) (type default)))
 (wire
  (pts (xy 304.8 238.76) (xy 307.34 238.76))
  (stroke (width 0) (type default)))
 (label "+48V_SW"
  (at 66.04 81.28 0)
  (effects (font (size 1.27 1.27)) (justify left bottom)))
 (label "GND"
  (at 86.36 91.44 0)
  (effects (font (size 1.27 1.27)) (justify left bottom)))
 (label "+12V"
  (at 66.04 93.98 0)
  (effects (font (size 1.27 1.27)) (justify left bottom)))
 (label "+3V3"
  (at 86.36 93.98 0)
  (effects (font (size 1.27 1.27)) (justify left bottom)))
 (label "GND"
  (at 66.04 96.52 0)
  (effects (font (size 1.27 1.27)) (justify left bottom)))
 (label "+3V3"
  (at 86.36 96.52 0)
  (effects (font (size 1.27 1.27)) (justify left bottom)))
 (label "GND"
  (at 86.36 81.28 0)
  (effects (font (size 1.27 1.27)) (justify left bottom)))
 (label "+48V_SW"
  (at 66.04 83.82 0)
  (effects (font (size 1.27 1.27)) (justify left bottom)))
 (label "GND"
  (at 86.36 83.82 0)
  (effects (font (size 1.27 1.27)) (justify left bottom)))
 (label "+48V_SW"
  (at 66.04 86.36 0)
  (effects (font (size 1.27 1.27)) (justify left bottom)))
 (label "GND"
  (at 86.36 86.36 0)
  (effects (font (size 1.27 1.27)) (justify left bottom)))
 (label "GND"
  (at 66.04 88.9 0)
  (effects (font (size 1.27 1.27)) (justify left bottom)))
 (label "GND"
  (at 86.36 88.9 0)
  (effects (font (size 1.27 1.27)) (justify left bottom)))
 (label "+12V"
  (at 66.04 91.44 0)
  (effects (font (size 1.27 1.27)) (justify left bottom)))
 (label "PWM0"
  (at 66.04 176.53 0)
  (effects (font (size 1.27 1.27)) (justify left bottom)))
 (label "GND"
  (at 86.36 186.69 0)
  (effects (font (size 1.27 1.27)) (justify left bottom)))
 (label "PWM6"
  (at 66.04 189.23 0)
  (effects (font (size 1.27 1.27)) (justify left bottom)))
 (label "PWM7"
  (at 86.36 189.23 0)
  (effects (font (size 1.27 1.27)) (justify left bottom)))
 (label "GND"
  (at 66.04 191.77 0)
  (effects (font (size 1.27 1.27)) (justify left bottom)))
 (label "DSPI_SCK"
  (at 86.36 191.77 0)
  (effects (font (size 1.27 1.27)) (justify left bottom)))
 (label "DSPI_MOSI"
  (at 66.04 194.31 0)
  (effects (font (size 1.27 1.27)) (justify left bottom)))
 (label "DSPI_MISO"
  (at 86.36 194.31 0)
  (effects (font (size 1.27 1.27)) (justify left bottom)))
 (label "DSPI_CSn"
  (at 66.04 196.85 0)
  (effects (font (size 1.27 1.27)) (justify left bottom)))
 (label "I2C_SCL"
  (at 86.36 196.85 0)
  (effects (font (size 1.27 1.27)) (justify left bottom)))
 (label "I2C_SDA"
  (at 66.04 199.39 0)
  (effects (font (size 1.27 1.27)) (justify left bottom)))
 (label "PWM1"
  (at 86.36 176.53 0)
  (effects (font (size 1.27 1.27)) (justify left bottom)))
 (label "ADC0_CONN"
  (at 86.36 199.39 0)
  (effects (font (size 1.27 1.27)) (justify left bottom)))
 (label "ADC1_CONN"
  (at 66.04 201.93 0)
  (effects (font (size 1.27 1.27)) (justify left bottom)))
 (label "ID_ADC_CONN"
  (at 86.36 201.93 0)
  (effects (font (size 1.27 1.27)) (justify left bottom)))
 (label "ENABLE"
  (at 66.04 204.47 0)
  (effects (font (size 1.27 1.27)) (justify left bottom)))
 (label "FAULT"
  (at 86.36 204.47 0)
  (effects (font (size 1.27 1.27)) (justify left bottom)))
 (label "GND"
  (at 66.04 179.07 0)
  (effects (font (size 1.27 1.27)) (justify left bottom)))
 (label "GND"
  (at 86.36 179.07 0)
  (effects (font (size 1.27 1.27)) (justify left bottom)))
 (label "PWM2"
  (at 66.04 181.61 0)
  (effects (font (size 1.27 1.27)) (justify left bottom)))
 (label "PWM3"
  (at 86.36 181.61 0)
  (effects (font (size 1.27 1.27)) (justify left bottom)))
 (label "PWM4"
  (at 66.04 184.15 0)
  (effects (font (size 1.27 1.27)) (justify left bottom)))
 (label "PWM5"
  (at 86.36 184.15 0)
  (effects (font (size 1.27 1.27)) (justify left bottom)))
 (label "GND"
  (at 66.04 186.69 0)
  (effects (font (size 1.27 1.27)) (justify left bottom)))
 (label "+48V_SW"
  (at 129.54 55.88 0)
  (effects (font (size 1.27 1.27)) (justify left bottom)))
 (label "+12V"
  (at 129.54 68.58 0)
  (effects (font (size 1.27 1.27)) (justify left bottom)))
 (label "+3V3"
  (at 129.54 81.28 0)
  (effects (font (size 1.27 1.27)) (justify left bottom)))
 (label "GND"
  (at 129.54 93.98 0)
  (effects (font (size 1.27 1.27)) (justify left bottom)))
 (label "I2C_SCL"
  (at 182.88 55.88 0)
  (effects (font (size 1.27 1.27)) (justify left bottom)))
 (label "+3V3"
  (at 198.12 55.88 0)
  (effects (font (size 1.27 1.27)) (justify left bottom)))
 (label "I2C_SDA"
  (at 182.88 76.2 0)
  (effects (font (size 1.27 1.27)) (justify left bottom)))
 (label "+3V3"
  (at 198.12 76.2 0)
  (effects (font (size 1.27 1.27)) (justify left bottom)))
 (label "FAULT"
  (at 182.88 96.52 0)
  (effects (font (size 1.27 1.27)) (justify left bottom)))
 (label "+3V3"
  (at 198.12 96.52 0)
  (effects (font (size 1.27 1.27)) (justify left bottom)))
 (label "ID_ADC_CONN"
  (at 182.88 116.84 0)
  (effects (font (size 1.27 1.27)) (justify left bottom)))
 (label "+3V3"
  (at 198.12 116.84 0)
  (effects (font (size 1.27 1.27)) (justify left bottom)))
 (label "ID_ADC_CONN"
  (at 182.88 152.4 0)
  (effects (font (size 1.27 1.27)) (justify left bottom)))
 (label "ID_ADC"
  (at 198.12 152.4 0)
  (effects (font (size 1.27 1.27)) (justify left bottom)))
 (label "ID_ADC"
  (at 232.41 152.4 0)
  (effects (font (size 1.27 1.27)) (justify left bottom)))
 (label "GND"
  (at 250.19 152.4 0)
  (effects (font (size 1.27 1.27)) (justify left bottom)))
 (label "ADC0_CONN"
  (at 182.88 177.8 0)
  (effects (font (size 1.27 1.27)) (justify left bottom)))
 (label "ADC0"
  (at 198.12 177.8 0)
  (effects (font (size 1.27 1.27)) (justify left bottom)))
 (label "ADC0"
  (at 232.41 177.8 0)
  (effects (font (size 1.27 1.27)) (justify left bottom)))
 (label "GND"
  (at 250.19 177.8 0)
  (effects (font (size 1.27 1.27)) (justify left bottom)))
 (label "ADC1_CONN"
  (at 182.88 203.2 0)
  (effects (font (size 1.27 1.27)) (justify left bottom)))
 (label "ADC1"
  (at 198.12 203.2 0)
  (effects (font (size 1.27 1.27)) (justify left bottom)))
 (label "ADC1"
  (at 232.41 203.2 0)
  (effects (font (size 1.27 1.27)) (justify left bottom)))
 (label "GND"
  (at 250.19 203.2 0)
  (effects (font (size 1.27 1.27)) (justify left bottom)))
 (label "PWM0"
  (at 304.8 55.88 0)
  (effects (font (size 1.27 1.27)) (justify left bottom)))
 (label "PWM1"
  (at 304.8 66.04 0)
  (effects (font (size 1.27 1.27)) (justify left bottom)))
 (label "PWM2"
  (at 304.8 76.2 0)
  (effects (font (size 1.27 1.27)) (justify left bottom)))
 (label "PWM3"
  (at 304.8 86.36 0)
  (effects (font (size 1.27 1.27)) (justify left bottom)))
 (label "PWM4"
  (at 304.8 96.52 0)
  (effects (font (size 1.27 1.27)) (justify left bottom)))
 (label "PWM5"
  (at 304.8 106.68 0)
  (effects (font (size 1.27 1.27)) (justify left bottom)))
 (label "PWM6"
  (at 304.8 116.84 0)
  (effects (font (size 1.27 1.27)) (justify left bottom)))
 (label "PWM7"
  (at 304.8 127 0)
  (effects (font (size 1.27 1.27)) (justify left bottom)))
 (label "DSPI_SCK"
  (at 304.8 137.16 0)
  (effects (font (size 1.27 1.27)) (justify left bottom)))
 (label "DSPI_MOSI"
  (at 304.8 147.32 0)
  (effects (font (size 1.27 1.27)) (justify left bottom)))
 (label "DSPI_MISO"
  (at 304.8 157.48 0)
  (effects (font (size 1.27 1.27)) (justify left bottom)))
 (label "DSPI_CSn"
  (at 304.8 167.64 0)
  (effects (font (size 1.27 1.27)) (justify left bottom)))
 (label "I2C_SCL"
  (at 304.8 177.8 0)
  (effects (font (size 1.27 1.27)) (justify left bottom)))
 (label "I2C_SDA"
  (at 304.8 187.96 0)
  (effects (font (size 1.27 1.27)) (justify left bottom)))
 (label "ADC0"
  (at 304.8 198.12 0)
  (effects (font (size 1.27 1.27)) (justify left bottom)))
 (label "ADC1"
  (at 304.8 208.28 0)
  (effects (font (size 1.27 1.27)) (justify left bottom)))
 (label "ID_ADC"
  (at 304.8 218.44 0)
  (effects (font (size 1.27 1.27)) (justify left bottom)))
 (label "ENABLE"
  (at 304.8 228.6 0)
  (effects (font (size 1.27 1.27)) (justify left bottom)))
 (label "FAULT"
  (at 304.8 238.76 0)
  (effects (font (size 1.27 1.27)) (justify left bottom)))
 (hierarchical_label "PWM0"
  (shape input)
  (at 307.34 55.88 0.0000)
  (effects (font (size 1.27 1.27)) (justify left)))
 (hierarchical_label "PWM1"
  (shape input)
  (at 307.34 66.04 0.0000)
  (effects (font (size 1.27 1.27)) (justify left)))
 (hierarchical_label "PWM2"
  (shape input)
  (at 307.34 76.2 0.0000)
  (effects (font (size 1.27 1.27)) (justify left)))
 (hierarchical_label "PWM3"
  (shape input)
  (at 307.34 86.36 0.0000)
  (effects (font (size 1.27 1.27)) (justify left)))
 (hierarchical_label "PWM4"
  (shape input)
  (at 307.34 96.52 0.0000)
  (effects (font (size 1.27 1.27)) (justify left)))
 (hierarchical_label "PWM5"
  (shape input)
  (at 307.34 106.68 0.0000)
  (effects (font (size 1.27 1.27)) (justify left)))
 (hierarchical_label "PWM6"
  (shape input)
  (at 307.34 116.84 0.0000)
  (effects (font (size 1.27 1.27)) (justify left)))
 (hierarchical_label "PWM7"
  (shape input)
  (at 307.34 127 0.0000)
  (effects (font (size 1.27 1.27)) (justify left)))
 (hierarchical_label "DSPI_SCK"
  (shape input)
  (at 307.34 137.16 0.0000)
  (effects (font (size 1.27 1.27)) (justify left)))
 (hierarchical_label "DSPI_MOSI"
  (shape input)
  (at 307.34 147.32 0.0000)
  (effects (font (size 1.27 1.27)) (justify left)))
 (hierarchical_label "DSPI_MISO"
  (shape input)
  (at 307.34 157.48 0.0000)
  (effects (font (size 1.27 1.27)) (justify left)))
 (hierarchical_label "DSPI_CSn"
  (shape input)
  (at 307.34 167.64 0.0000)
  (effects (font (size 1.27 1.27)) (justify left)))
 (hierarchical_label "I2C_SCL"
  (shape input)
  (at 307.34 177.8 0.0000)
  (effects (font (size 1.27 1.27)) (justify left)))
 (hierarchical_label "I2C_SDA"
  (shape input)
  (at 307.34 187.96 0.0000)
  (effects (font (size 1.27 1.27)) (justify left)))
 (hierarchical_label "ADC0"
  (shape input)
  (at 307.34 198.12 0.0000)
  (effects (font (size 1.27 1.27)) (justify left)))
 (hierarchical_label "ADC1"
  (shape input)
  (at 307.34 208.28 0.0000)
  (effects (font (size 1.27 1.27)) (justify left)))
 (hierarchical_label "ID_ADC"
  (shape input)
  (at 307.34 218.44 0.0000)
  (effects (font (size 1.27 1.27)) (justify left)))
 (hierarchical_label "ENABLE"
  (shape input)
  (at 307.34 228.6 0.0000)
  (effects (font (size 1.27 1.27)) (justify left)))
 (hierarchical_label "FAULT"
  (shape input)
  (at 307.34 238.76 0.0000)
  (effects (font (size 1.27 1.27)) (justify left)))
 (sheet_instances
  (path ""
   (page "1")))
 (embedded_fonts no))
